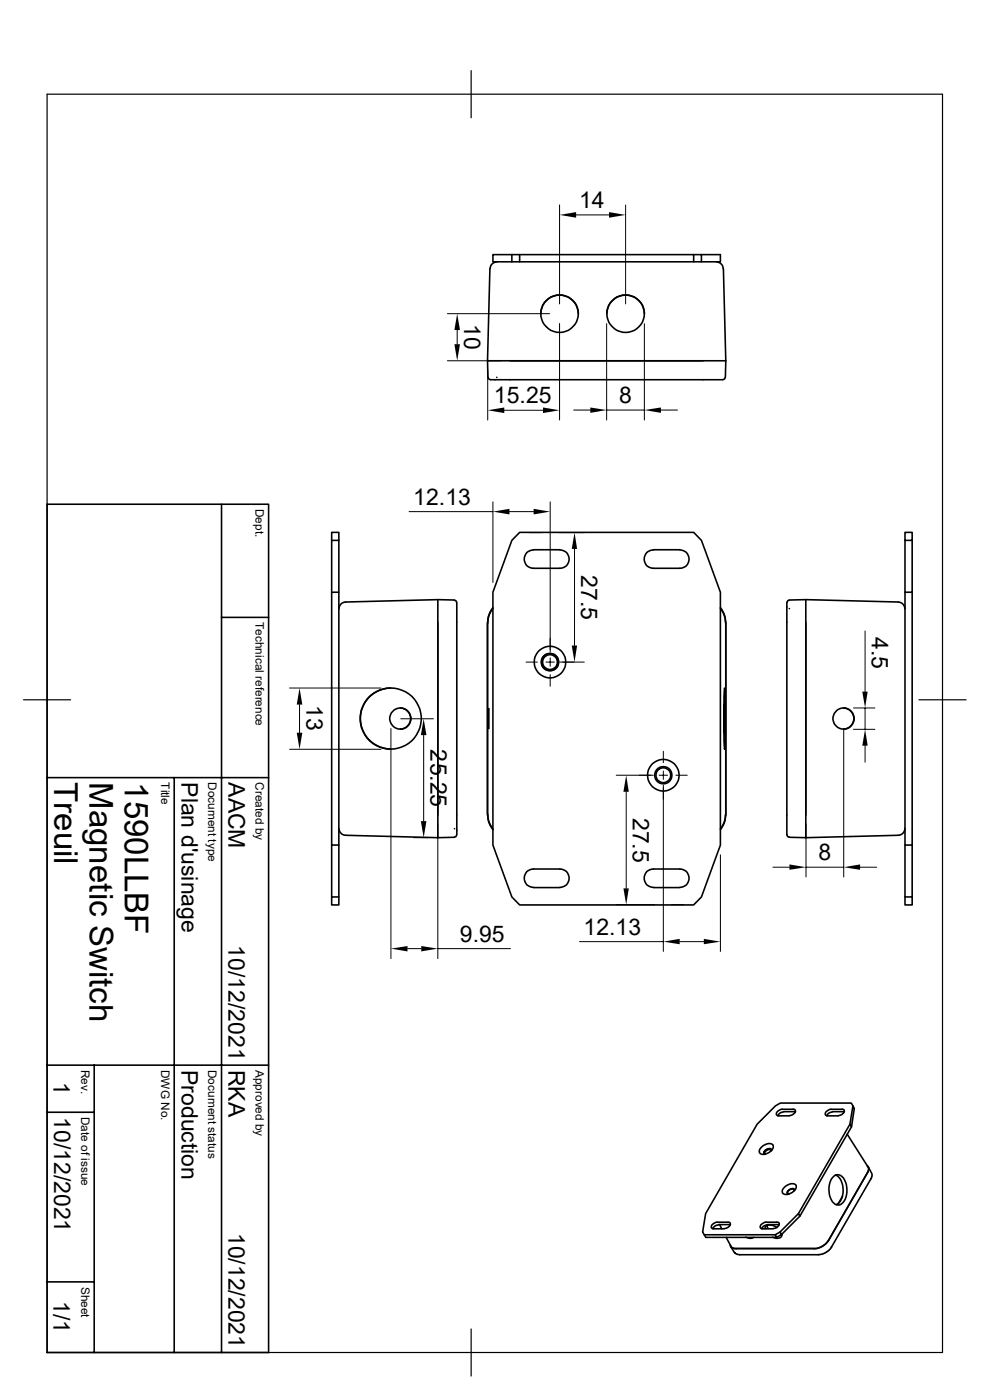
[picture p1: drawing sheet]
<svg xmlns="http://www.w3.org/2000/svg" width="210mm" height="297mm" viewBox="0 0 210 297" stroke-linecap="round" stroke-linejoin="round" font-family="sans-serif">
<g fill="none" stroke="#000" stroke-width=".34">
<path d="M104.6 54h4v1.5h-4zM105.5 55.5a1.52 1.52 0 0 0-1.5 1.5l-.6 19.5M108.6 54h1.6v1.5h-1.6M110.2 54h37v1.5h-37M147.2 54h1.6v1.5h-1.6M148.8 54h4v1.5h-4M151.9 55.5a1.52 1.52 0 0 1 1.5 1.5M153.5 57l.5 19.5M114.7 66.5a4 4 0 0 1 4-3.9 4 4 0 0 1 4 3.9M128.7 66.5a4 4 0 0 1 4-3.9 4 4 0 0 1 4 3.9M154 76.5l-.1 3.6M154 76.5h-50.6l.1 3.6 .2 .3 .3 .1"/>
<path d="M104 80.6h49.4M105 80.6h.1M105.4 80.1h.1M153.8 80.1l-.1 .3-.3 .1M10 107h47v179.9h-47zM47 107v179.9M70.4 114.6v-1.7h1.5v1.7M110.2 112.9h37l1.6 1.7 4 11v53.7l-4 11-1.6 1.7h-37l-1.6-1.7-4-11v-53.7l4-11zM113.2 116.6h5.6M113.2 116.7a1.95 1.95 0 0 0-2 1.9 1.95 1.95 0 0 0 2 2h5.6a1.95 1.95 0 0 0 1.9-2 1.95 1.95 0 0 0-1.9-1.9M138.6 116.7a1.95 1.95 0 0 0-1.9 1.9 1.95 1.95 0 0 0 1.9 2h5.6a1.95 1.95 0 0 0 2-2 1.95 1.95 0 0 0-2-1.9M138.6 116.6h5.6"/>
<path d="M192 112.9h1.5v1.7h-1.5zM192 114.6v11h1.5v-11M47 131h10M70.4 125.6h1.5v53.7h-1.5zM70.4 125.6v-11h1.5v11M92.9 127.2l3.5 .1M92.9 127.2v50.5l3.5-.1 .3-.1 .2-.4M92.9 127.2l-19.6 .5a1.52 1.52 0 0 0-1.4 1.5M96.4 127.3l.3 .2 .2 .3M96.9 127.8v49.3M103.4 132v41M104.6 129.1l-.8 1.4-.3 1.7"/>
<path d="M104.6 128.9l-.8 1.4-.3 1.7M152.8 129.1l.8 1.4 .3 1.7M152.8 128.9l.8 1.4 .3 1.7M154 132v41M166.9 127.8v49.3M166.9 128.8h.1M167.4 127.3l-.3 .2-.1 .3M167.4 127.3l3.5-.1v50.5M167.4 129.1h.1M170.9 127.2l19.6 .5a1.52 1.52 0 0 1 1.5 1.5M192 125.6v53.7h1.5v-53.7M82.9 146a6.5 6.5 0 0 0-6.4 6.4 6.5 6.5 0 0 0 6.4 6.5"/>
<path d="M84.9 150.2a2.24 2.24 0 0 1 2.2 2.2 2.24 2.24 0 0 1-2.2 2.3M103.6 150.2v4.5zM153.7 146l.2 3.7-.2 9.2-.2-3.7zM178.9 150.2a2.24 2.24 0 0 1 2.2 2.2 2.24 2.24 0 0 1-2.2 2.3M10 165h47M37 165v121.9M70.4 179.3v11M71.9 179.3v11M71.9 175.7a1.52 1.52 0 0 0 1.4 1.5l19.6 .5M96.4 175.8h.1M96.9 176.1h.1M103.5 172.7l.3 1.7 .8 1.5"/>
<path d="M103.5 173l.3 1.6 .8 1.4M153.9 172.7l-.3 1.7-.8 1.5M153.9 173l-.3 1.6-.8 1.4M167 177.1l.1 .4 .3 .1 3.5 .1M192 179.3v11h1.5v-11M192 175.7a1.52 1.52 0 0 1-1.5 1.5l-19.6 .5M70.4 190.3h1.5v1.7h-1.5zM113.2 188.3h5.6M113.2 188.3a1.95 1.95 0 0 1-2-2 1.95 1.95 0 0 1 2-1.9h5.6a1.95 1.95 0 0 1 1.9 1.9 1.95 1.95 0 0 1-1.9 2M138.6 188.3a1.95 1.95 0 0 1-1.9-2 1.95 1.95 0 0 1 1.9-1.9h5.6a1.95 1.95 0 0 1 2 1.9 1.95 1.95 0 0 1-2 2M138.6 188.3h5.6M192 190.3v1.7h1.5v-1.7"/>
<path d="M10 236h10M10 226h47M20 226v60.9M165.2 236.7h2.3M165.9 235.3a1.01 1.01 0 0 0-1.1 1.3l.4 .1M166 235.3h2.3M166.2 235.9l-.7 .2-.5 .6M166.3 235.8h2.3M168.2 235.3a.51 .51 0 0 1 .6 .5 .51 .51 0 0 1-.5 .5l-.8 .4M168.6 235.9h.1M175.6 236.7h2.2M176.6 235.9l-.7 .2-.5 .6"/>
<path d="M176.7 235.8h2.2M178.6 235.3a.51 .51 0 0 1 .5 .5 .51 .51 0 0 1-.4 .5l-.9 .4M178.6 235.3h-2.3a1.01 1.01 0 0 0-1.1 1.3l.4 .1M178.9 235.9h.2M180.3 238.5l.3 .6-10.9 18.9-.3-.5zM180.3 238.5l.6-3.9 .3 .6-.6 3.9M180.9 234.6l-.3-.6h-15.1l-1 .6-3.9 3.9-10.9 19-.6 3.9 .6 1.1h15.1l-.3-.5h-15.1M152.4 259.8l-.7 .3-.5 .6M152.5 259.8h2.3M152.7 259.8l.4 .9M154.7 259.8h.2M161.6 243.3a1.77 1.77 0 0 1 2.4-.4 1.88 1.88 0 0 1-1.9 2 .78 .78 0 0 1-1-.3 .78 .78 0 0 1 .3-1.1z"/>
<path d="M162.7 260l.2 .6M162.8 259.8l-.7 .3-.5 .6M162.8 259.8h2.3M163.6 244.1a.8 .8 0 0 0-.9-.1 .8 .8 0 0 0-.5 .8l.1 .1M163.7 244.1v-.2a.97 .97 0 0 0-1.1 0 .97 .97 0 0 0-.5 .9l.2 .1M165.1 259.8h.2M166.5 251.8a1.77 1.77 0 0 1 2.4-.4 1.88 1.88 0 0 1-1.9 2 .78 .78 0 0 1-1-.3 .78 .78 0 0 1 .2-1zM168.4 252.7v-.2a.77 .77 0 0 0-.8-.1 .77 .77 0 0 0-.5 .8l.3 .1M168.6 252.6v-.2a.97 .97 0 0 0-1.1-.1 .97 .97 0 0 0-.5 1l.2 .1M169.4 257.5l-3.9 3.9M169.7 258l-3.9 3.9M176.7 249.7a1.42 1.42 0 0 1 2.5 .6 4.4 4.4 0 0 1-.7 5.1 1.63 1.63 0 0 1-2.4-1.3 4.5 4.5 0 0 1 .6-4.4z"/>
<path d="M177.2 249.3a4.1 4.1 0 0 1 1.3 5.1l-.5 .7-.6 .5M178.7 253.8l-.9 1.6M179.7 240.6l4.4 6.9M183.9 247.3l.4 .6-.2 .8-8.4 14.5a3.7 3.7 0 0 1-2.9 1.7h-17l-.7-.4-.2-.4M184.1 247.5l.2 .6-.3 .7M184.2 247.6l.7 1.2M185 249l-.1 .9-8.5 14.8-1.1 1-1.6 .5h-16.8l-.6-.1-.5-.4M10 271.9h10M153.7 260.6a1.01 1.01 0 0 0 1.1-1.2l-2.7-.1a1.01 1.01 0 0 0-1.1 1.3l2.6 .1M154.1 262.5l.9 1.8M155 264.4l.4 .4 .8 .1M155 264.4l.7 1.2"/>
<path d="M158.2 262.5l1 .2 .7-.2M161.7 260.7h2.3M164 260.6a1.01 1.01 0 0 0 1.2-1.2l-2.7-.1a1.01 1.01 0 0 0-1.1 1.3h.4M164.5 262l1-.6 .3 .5-1 .6M164.8 260.4a1.94 1.94 0 0 0-2.4-.2l-.1 .5M165.9 261.8a.9 .9 0 0 1-1.4 .9l-.6-.2M165.9 261.9l-.2 .1M175.8 263.1a4.1 4.1 0 0 1-3.1 1.8M176.4 264.5h.1"/>
<circle cx="118.7" cy="66.6" r="4"/>
<circle cx="132.7" cy="66.6" r="4"/>
<circle cx="82.9" cy="152.5" r="6.5"/>
<circle cx="84.9" cy="152.4" r="2.24"/>
<circle cx="116.7" cy="140.5" r="1.83"/>
<circle cx="116.7" cy="140.5" r="3.3"/>
<circle cx="116.7" cy="140.4" r="1.57"/>
<circle cx="179" cy="152.4" r="2.25"/>
<circle cx="140.7" cy="164.5" r="1.83"/>
<circle cx="140.7" cy="164.5" r="3.3"/>
<circle cx="140.7" cy="164.5" r="1.57"/>
</g>
<g fill="#000">
<circle cx="163.1" cy="244.6" r=".17"/>
<circle cx="167.9" cy="253.1" r=".17"/>
<circle cx="155.8" cy="265.6" r=".17"/>
<circle cx="173.6" cy="266.1" r=".17"/>
</g>
<path d="M10 20h189.9v266.9h-189.9zM99.9 15v10M5 148.5h10M194.9 148.5h10M99.9 281.9v10" fill="none" stroke="#000" stroke-width=".25"/>
<g fill="none" stroke="#000" stroke-width=".21">
<path d="M118.7 43.5v21M122.2 45.6h7M132.7 43.5v21M94.9 66.5h21.7M94.9 76.5h11.4M97 70v3M103.5 78.6v10.5M118.7 68.6v20.5M128.7 68.7v20.4M136.7 68.7v20.4M107 87h8.2M121.7 87h3.5"/>
<path d="M128.7 87h8M140.2 87h3.5M86.8 108.5h17.8M104.6 106.5v17.1M108.1 108.5h5.1M112.4 113h2.5M116.7 106.5v31.8M118.4 113h5.6M121.9 116.5v20.4M116.7 139.6v1.8M183.5 133.9v12.8M61.4 146h19.4"/>
<path d="M61.4 159h19.4M63.5 149.5v5.9M82.9 154.6v48.8M85 152.5h6.9M89.9 156v18.2M111.6 140.5h2.4M115.8 140.5h1.8M116.7 143.1v2.5M118.8 140.5h5.2M140.7 159.4v2.4M179 154.6v31.5M181.1 154.7h4.5"/>
<path d="M181.1 150.2h4.5M183.5 150.2v4.5M183.5 158.2v3.5M87.8 177.7h3M92.9 174.8v28.6M130.7 164.5h7.9M132.8 168v20.5M139.8 164.5h1.8M140.7 163.6v1.8M140.7 166.6v35.2M143.4 164.5h2.4M171 174.8v11.3"/>
<path d="M122.9 199.8h17.8M130.7 191.9h8.2M142.5 191.9h2.5M144.2 199.8h5.1M152.8 181.4v20.4M164 184h3.5M171 184h8M182.5 184h3.5M86.4 201.3h3M92.9 201.3h15.4"/>
</g>
<g fill="#000">
<path d="M118.7 45.6l3.5-.6v1.2zM129.2 45l3.5 .6-3.5 .6zM97 66.5l.6 3.5h-1.2zM96.4 73h1.2l-.6 3.5zM103.5 87l3.5-.6v1.2zM115.2 86.4l3.5 .6-3.5 .6zM125.2 86.4l3.5 .6-3.5 .6zM136.7 87l3.5-.6v1.2zM104.6 108.5l3.5-.6v1.2zM113.2 107.9l3.5 .6-3.5 .6zM121.9 113l.5 3.5h-1.1zM121.3 136.9h1.1l-.5 3.6z"/>
<path d="M63.5 146l.6 3.5h-1.2zM62.9 155.4h1.2l-.6 3.6zM89.9 152.5l.6 3.5h-1.2zM183.5 154.7l.6 3.5h-1.2zM182.9 146.7h1.2l-.6 3.5zM89.3 174.2h1.2l-.6 3.5zM132.8 164.5l.6 3.5h-1.2zM132.2 188.5h1.2l-.6 3.4zM140.7 199.8l3.5-.6v1.1zM149.3 199.2l3.5 .6-3.5 .5zM167.5 183.4l3.5 .6-3.5 .5zM179 184l3.5-.6v1.1z"/>
<path d="M82.9 201.3l3.5-.6v1.1zM89.4 200.7l3.5 .6-3.5 .5z"/>
</g>
<g font-size="7">
<text x="11.5" y="165.9" transform="rotate(90 11.5 165.9)">Treuil</text>
<text x="19" y="165.9" transform="rotate(90 19 165.9)">Magnetic Switch</text>
<text x="26.5" y="165.9" transform="rotate(90 26.5 165.9)">1590LLBF</text>
</g>
<g font-size="4.9">
<text x="122.9" y="44.2">14</text>
<text x="98.5" y="68.7" transform="rotate(90 98.5 68.7)">10</text>
<text x="104.8" y="85.6">15.25</text>
<text x="131.4" y="85.6">8</text>
<text x="87.7" y="107.1">12.13</text>
<text x="123.3" y="122" transform="rotate(90 123.3 122)">27.5</text>
<text x="185" y="135.2" transform="rotate(90 185 135.2)">4.5</text>
<text x="65" y="149.6" transform="rotate(90 65 149.6)">13</text>
<text x="91.3" y="159" transform="rotate(90 91.3 159)">25.25</text>
<text x="38.5" y="165.9" transform="rotate(90 38.5 165.9)">Plan d'usinage</text>
<text x="48.5" y="165.9" transform="rotate(90 48.5 165.9)">AACM</text>
<text x="134.3" y="173.5" transform="rotate(90 134.3 173.5)">27.5</text>
<text x="173.6" y="182.5">8</text>
<text x="48.5" y="200.5" transform="rotate(90 48.5 200.5)">10/12/2021</text>
<text x="97.6" y="199.8">9.95</text>
<text x="123.8" y="198.3">12.13</text>
<text x="38.5" y="226.9" transform="rotate(90 38.5 226.9)">Production</text>
<text x="48.5" y="226.9" transform="rotate(90 48.5 226.9)">RKA</text>
<text x="11.3" y="229.6" transform="rotate(90 11.3 229.6)">1</text>
<text x="11.5" y="236.9" transform="rotate(90 11.5 236.9)">10/12/2021</text>
<text x="48.5" y="261.5" transform="rotate(90 48.5 261.5)">10/12/2021</text>
<text x="11.3" y="276.1" transform="rotate(90 11.3 276.1)">1/1</text>
</g>
<g font-size="2.5">
<text x="54.2" y="108" transform="rotate(90 54.2 108)">Dept.</text>
<text x="54.2" y="132" transform="rotate(90 54.2 132)">Technical reference</text>
<text x="34.2" y="165.9" transform="rotate(90 34.2 165.9)">Title</text>
<text x="44.2" y="165.9" transform="rotate(90 44.2 165.9)">Document type</text>
<text x="54.2" y="165.9" transform="rotate(90 54.2 165.9)">Created by</text>
<text x="17.2" y="227" transform="rotate(90 17.2 227)">Rev.</text>
<text x="34.2" y="226.9" transform="rotate(90 34.2 226.9)">DWG No.</text>
<text x="44.2" y="226.9" transform="rotate(90 44.2 226.9)">Document status</text>
<text x="54.2" y="226.9" transform="rotate(90 54.2 226.9)">Approved by</text>
<text x="17.2" y="236.9" transform="rotate(90 17.2 236.9)">Date of issue</text>
<text x="17.2" y="273" transform="rotate(90 17.2 273)">Sheet</text>
</g>
</svg>
